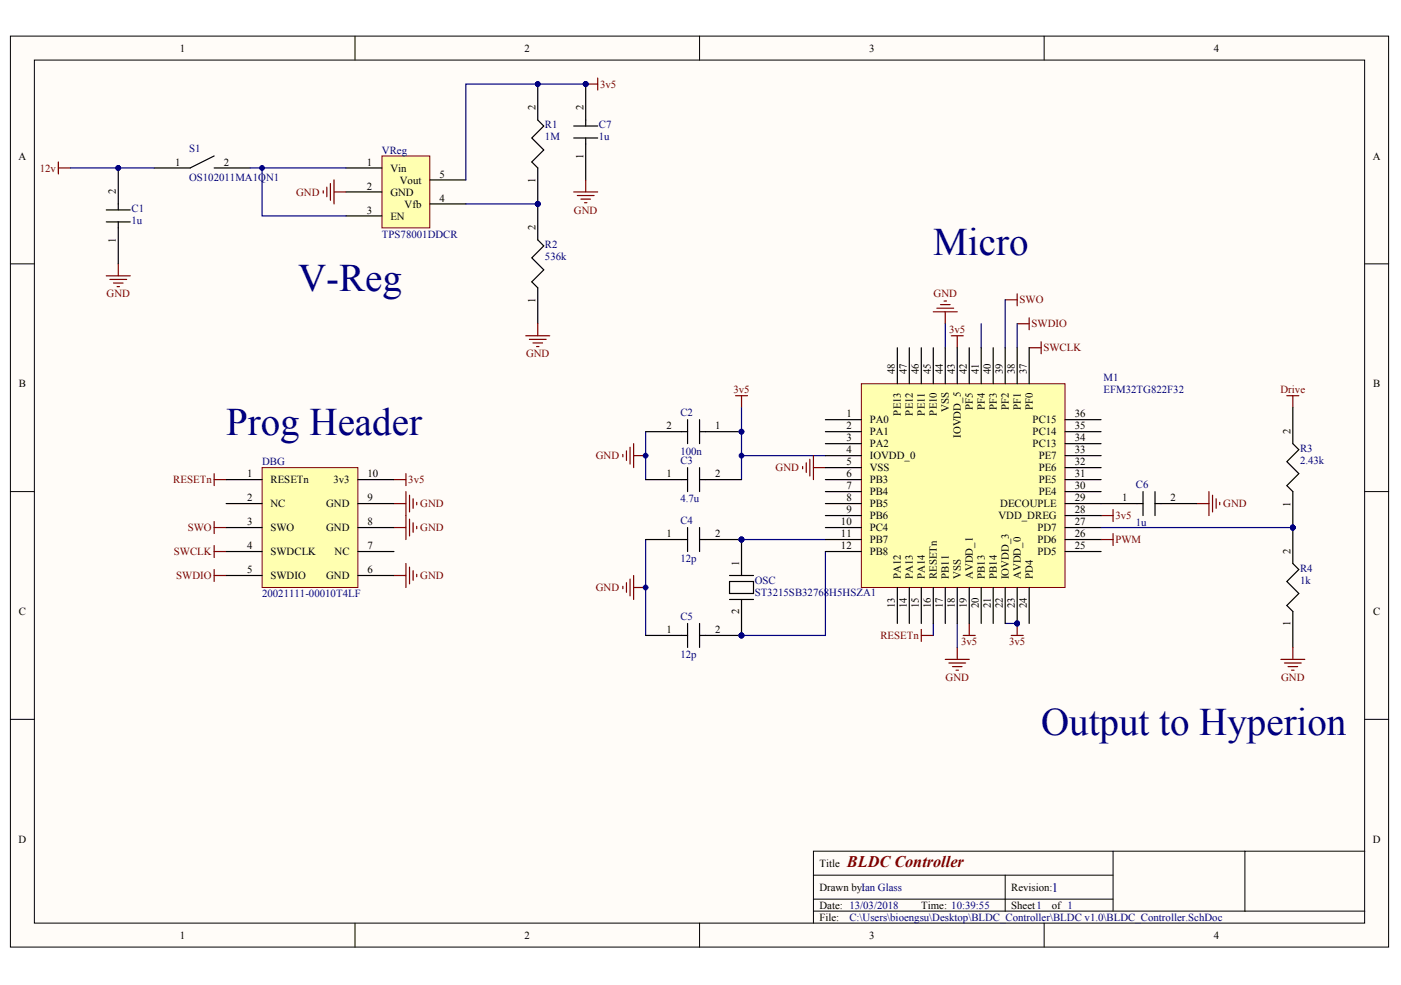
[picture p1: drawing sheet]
# Altium project BLDC_Controller.PrjPcb
1 sheet, 16 parts. Net scope: global (net labels, ports and power ports of the same name join across sheets).
Board file: BLDC_Controller.PcbDoc

## Sheet BLDC_Controller.SchDoc: BLDC Controller
size A4; Author: Ian Glass; DrawnBy: Ian Glass; Revision: 1; SheetNumber: 1; SheetTotal: 1

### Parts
C1  1u  [Capacitor 0402]
C2  100n  [Capacitor 0402]
C3  4.7u  [Capacitor 0603]
C4  12p  [Capacitor 0402]
C5  12p  [Capacitor 0402]
C6  1u  [Capacitor 0402]
C7  1u  [Capacitor 0402]
DBG  20021111-00010T4LF  [20021111-00010T4LF]
M1  EFM32TG822F32  [EFM32TG822F32]
OSC  ST3215SB32768H5HSZA1  [ST3215SB32768H5HSZA1]
R1  1M  [Resistor 0402]
R2  536k  [Resistor 0603]
R3  2.43k  [Resistor 0603]
R4  1k  [Resistor 0603]
S1  OS102011MA1QN1  [OS102011MA1QN1]
VReg  TPS78001DDCR  [TPS78001DDCR]

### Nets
3v5: C2.1 C3.2 C7.2 DBG.10(3v3) M1.4(IOVDD_0) M1.19(AVDD_1) M1.22(IOVDD_3) M1.23(AVDD_0) M1.28(VDD_DREG) M1.43(IOVDD_5) R1.2 VReg.5(Vout)
12v: C1.2 S1.1
Drive: R3.2
GND: C1.1 C2.2 C3.1 C4.1 C5.1 C6.2 C7.1 DBG.6(GND) DBG.8(GND) DBG.9(GND) M1.5(VSS) M1.18(VSS) M1.44(VSS) R2.1 R4.1 VReg.2(GND)
PWM: M1.26(PD6)
RESETn: DBG.1(RESETn) M1.16(RESETn)
SWCLK: DBG.4(SWDCLK) M1.37(PF0)
SWDIO: DBG.5(SWDIO) M1.38(PF1)
SWO: DBG.3(SWO) M1.39(PF2)
NetC4_2: C4.2 M1.11(PB7) OSC.1
NetC5_2: C5.2 M1.12(PB8) OSC.2
NetC6_1: C6.1 M1.29(DECOUPLE)
NetM1_27: M1.27(PD7) R3.1 R4.2
NetR1_1: R1.1 R2.2 VReg.4(Vfb)
NetS1_2: S1.2 VReg.1(Vin) VReg.3(EN)

Not connected (* = marked no-connect by the designer): DBG 2(NC) 7(NC); M1 1(PA0) 2(PA1) 3(PA2) 6(PB3) 7(PB4) 8(PB5) 9(PB6) 10(PC4) 13(PA12) 14(PA13) 15(PA14) 17(PB11) 20(PB13) 21(PB14) 24(PD4) 25(PD5) 30(PE4) 31(PE5) 32(PE6) 33(PE7) 34(PC13) 35(PC14) 36(PC15) 40(PF3) 41(PF4) 42(PF5) 45(PE10) 46(PE11) 47(PE12) 48(PE13)

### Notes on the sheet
- Title
- Drawn by:
- Date:
- Time:
- Revision:
- Sheet
- of
- File:
